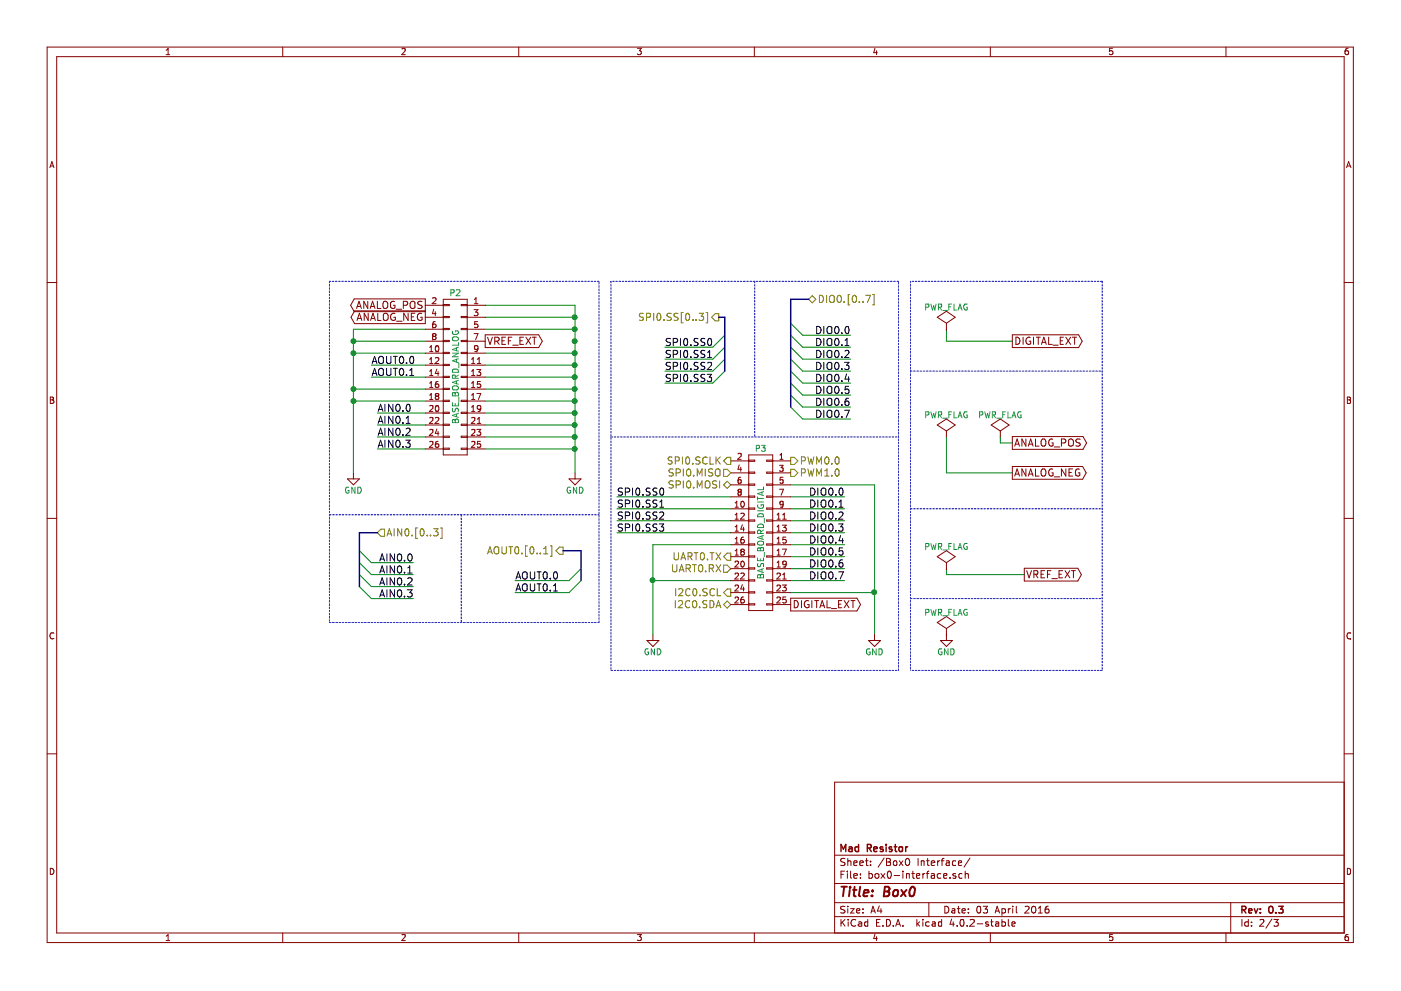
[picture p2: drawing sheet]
EESchema Schematic File Version 2
LIBS:conn
LIBS:breakout-cache
EELAYER 25 0
EELAYER END
$Descr A4 11693 8268
encoding utf-8
Sheet 2 3
Title "Box0"
Date "03 April 2016"
Rev "0.3"
Comp "Mad Resistor"
Comment1 ""
Comment2 ""
Comment3 ""
Comment4 ""
$EndDescr
Text HLabel 6000 2650 0    60   Output ~ 0
SPI0.SS[0..3]
Entry Wire Line
	5950 3200 6050 3100
Entry Wire Line
	5950 3100 6050 3000
Entry Wire Line
	5950 3000 6050 2900
Entry Wire Line
	5950 2900 6050 2800
Text Label 5550 2900 0    60   ~ 0
SPI0.SS0
Text Label 5550 3000 0    60   ~ 0
SPI0.SS1
Text Label 5550 3100 0    60   ~ 0
SPI0.SS2
Text Label 5550 3200 0    60   ~ 0
SPI0.SS3
Wire Wire Line
	5550 2900 5950 2900
Wire Wire Line
	5550 3000 5950 3000
Wire Wire Line
	5550 3100 5950 3100
Wire Wire Line
	5550 3200 5950 3200
Wire Bus Line
	6050 2650 6050 3100
Wire Bus Line
	6000 2650 6050 2650
Text HLabel 6100 3950 0    60   Input ~ 0
SPI0.MISO
Text HLabel 6100 4050 0    60   BiDi ~ 0
SPI0.MOSI
Text HLabel 6100 3850 0    60   Output ~ 0
SPI0.SCLK
Text HLabel 6600 3850 2    60   Output ~ 0
PWM0.0
Text HLabel 6600 3950 2    60   Output ~ 0
PWM1.0
Text HLabel 6100 5050 0    60   BiDi ~ 0
I2C0.SDA
Text HLabel 6100 4950 0    60   Output ~ 0
I2C0.SCL
Entry Wire Line
	6600 3400 6700 3500
Entry Wire Line
	6600 3300 6700 3400
Entry Wire Line
	6600 3200 6700 3300
Entry Wire Line
	6600 3100 6700 3200
Entry Wire Line
	6600 3000 6700 3100
Entry Wire Line
	6600 2900 6700 3000
Entry Wire Line
	6600 2800 6700 2900
Entry Wire Line
	6600 2700 6700 2800
Text HLabel 6750 2500 2    60   BiDi ~ 0
DIO0.[0..7]
Text Label 7100 3500 2    60   ~ 0
DIO0.7
Text Label 7100 3400 2    60   ~ 0
DIO0.6
Text Label 7100 3300 2    60   ~ 0
DIO0.5
Text Label 7100 3200 2    60   ~ 0
DIO0.4
Text Label 7100 3100 2    60   ~ 0
DIO0.3
Text Label 7100 3000 2    60   ~ 0
DIO0.2
Text Label 7100 2900 2    60   ~ 0
DIO0.1
Text Label 7100 2800 2    60   ~ 0
DIO0.0
Wire Wire Line
	6700 2800 7100 2800
Wire Wire Line
	7050 4150 6600 4150
Wire Wire Line
	7050 4250 6600 4250
Wire Wire Line
	7050 4350 6600 4350
Wire Wire Line
	7050 4450 6600 4450
Wire Wire Line
	7050 4550 6600 4550
Wire Wire Line
	7050 4650 6600 4650
Wire Wire Line
	7050 4750 6600 4750
Wire Wire Line
	7050 4850 6600 4850
Wire Wire Line
	6700 2900 7100 2900
Wire Wire Line
	6700 3000 7100 3000
Wire Wire Line
	6700 3100 7100 3100
Wire Wire Line
	6700 3200 7100 3200
Wire Wire Line
	6700 3300 7100 3300
Wire Wire Line
	6700 3400 7100 3400
Wire Wire Line
	6700 3500 7100 3500
Wire Bus Line
	6600 2500 6600 3400
Text HLabel 6100 4750 0    60   Input ~ 0
UART0.RX
Text HLabel 6100 4650 0    60   Output ~ 0
UART0.TX
Text HLabel 3150 4450 2    60   Input ~ 0
AIN0.[0..3]
Entry Wire Line
	3000 4600 3100 4700
Entry Wire Line
	3000 4700 3100 4800
Entry Wire Line
	3000 4800 3100 4900
Entry Wire Line
	3000 4900 3100 5000
Text Label 3450 4700 2    60   ~ 0
AIN0.0
Text Label 3450 4800 2    60   ~ 0
AIN0.1
Text Label 3450 4900 2    60   ~ 0
AIN0.2
Text Label 3450 5000 2    60   ~ 0
AIN0.3
Wire Bus Line
	3000 4450 3000 4900
Wire Bus Line
	3000 4450 3150 4450
Wire Wire Line
	3100 5000 3450 5000
Wire Wire Line
	3450 4900 3100 4900
Wire Wire Line
	3100 4800 3450 4800
Wire Wire Line
	3450 4700 3100 4700
Text HLabel 4700 4600 0    60   Output ~ 0
AOUT0.[0..1]
Entry Wire Line
	4850 4750 4750 4850
Entry Wire Line
	4850 4850 4750 4950
Text Label 4300 4850 0    60   ~ 0
AOUT0.0
Text Label 4300 4950 0    60   ~ 0
AOUT0.1
Wire Wire Line
	4300 4850 4750 4850
Wire Wire Line
	4300 4950 4750 4950
Wire Bus Line
	4850 4600 4850 4850
Wire Bus Line
	4850 4600 4700 4600
Text GLabel 6600 5050 2    60   Output ~ 0
DIGITAL_EXT
Wire Wire Line
	6100 4150 5150 4150
Wire Wire Line
	6100 4250 5150 4250
Wire Wire Line
	6100 4350 5150 4350
Wire Wire Line
	6100 4450 5150 4450
Text Label 5150 4150 0    60   ~ 0
SPI0.SS0
Text Label 5150 4250 0    60   ~ 0
SPI0.SS1
Text Label 5150 4350 0    60   ~ 0
SPI0.SS2
Text Label 5150 4450 0    60   ~ 0
SPI0.SS3
Wire Wire Line
	3550 3450 3150 3450
Wire Wire Line
	3550 3550 3150 3550
Wire Wire Line
	3550 3650 3150 3650
Wire Wire Line
	3550 3750 3150 3750
Text Label 3150 3450 0    60   ~ 0
AIN0.0
Text Label 3150 3550 0    60   ~ 0
AIN0.1
Text Label 3150 3650 0    60   ~ 0
AIN0.2
Text Label 3150 3750 0    60   ~ 0
AIN0.3
Wire Wire Line
	3550 3050 3100 3050
Wire Wire Line
	3550 3150 3100 3150
Text Label 3100 3050 0    60   ~ 0
AOUT0.0
Text Label 3100 3150 0    60   ~ 0
AOUT0.1
Text GLabel 3550 2550 0    60   Output ~ 0
ANALOG_POS
Text GLabel 3550 2650 0    60   Output ~ 0
ANALOG_NEG
Text GLabel 4050 2850 2    60   Output ~ 0
VREF_EXT
Wire Wire Line
	4050 2750 4800 2750
Wire Wire Line
	4800 2550 4800 3950
Connection ~ 4800 2850
Wire Wire Line
	4050 2950 4800 2950
Connection ~ 4800 2950
Wire Wire Line
	4050 3050 4800 3050
Connection ~ 4800 3050
Wire Wire Line
	4050 3150 4800 3150
Connection ~ 4800 3150
Wire Wire Line
	4050 3250 4800 3250
Connection ~ 4800 3250
Wire Wire Line
	4050 3350 4800 3350
Connection ~ 4800 3350
Wire Wire Line
	4050 3550 4800 3550
Connection ~ 4800 3550
Wire Wire Line
	4050 3650 4800 3650
Connection ~ 4800 3650
Wire Wire Line
	7300 4050 7300 5300
Wire Wire Line
	6600 4050 7300 4050
$Comp
L GND #PWR01
U 1 1
P 5450 5300
F 0 "#PWR01" H 5450 5050 50  0001 C CNN
F 1 "GND" H 5450 5150 50  0000 C CNN
F 2 "" H 5450 5300 60  0000 C CNN
F 3 "" H 5450 5300 60  0000 C CNN
	1    5450 5300
	1    0    0    -1  
$EndComp
$Comp
L GND #PWR02
U 1 1
P 7300 5300
F 0 "#PWR02" H 7300 5050 50  0001 C CNN
F 1 "GND" H 7300 5150 50  0000 C CNN
F 2 "" H 7300 5300 60  0000 C CNN
F 3 "" H 7300 5300 60  0000 C CNN
	1    7300 5300
	1    0    0    -1  
$EndComp
$Comp
L GND #PWR03
U 1 1
P 2950 3950
F 0 "#PWR03" H 2950 3700 50  0001 C CNN
F 1 "GND" H 2950 3800 50  0000 C CNN
F 2 "" H 2950 3950 60  0000 C CNN
F 3 "" H 2950 3950 60  0000 C CNN
	1    2950 3950
	1    0    0    -1  
$EndComp
$Comp
L GND #PWR04
U 1 1
P 4800 3950
F 0 "#PWR04" H 4800 3700 50  0001 C CNN
F 1 "GND" H 4800 3800 50  0000 C CNN
F 2 "" H 4800 3950 60  0000 C CNN
F 3 "" H 4800 3950 60  0000 C CNN
	1    4800 3950
	1    0    0    -1  
$EndComp
Wire Wire Line
	4050 3450 4800 3450
Connection ~ 4800 3450
Wire Wire Line
	3550 2950 2950 2950
Connection ~ 2950 2950
Wire Wire Line
	3550 3250 2950 3250
Connection ~ 2950 3250
Wire Wire Line
	3550 2750 2950 2750
$Comp
L PWR_FLAG #FLG05
U 1 1
P 8350 3650
F 0 "#FLG05" H 8350 3745 50  0001 C CNN
F 1 "PWR_FLAG" H 8350 3830 50  0000 C CNN
F 2 "" H 8350 3650 60  0000 C CNN
F 3 "" H 8350 3650 60  0000 C CNN
	1    8350 3650
	1    0    0    -1  
$EndComp
Text GLabel 8450 3700 2    60   Output ~ 0
ANALOG_POS
Text GLabel 8450 3950 2    60   Output ~ 0
ANALOG_NEG
$Comp
L PWR_FLAG #FLG06
U 1 1
P 7900 3650
F 0 "#FLG06" H 7900 3745 50  0001 C CNN
F 1 "PWR_FLAG" H 7900 3830 50  0000 C CNN
F 2 "" H 7900 3650 60  0000 C CNN
F 3 "" H 7900 3650 60  0000 C CNN
	1    7900 3650
	1    0    0    -1  
$EndComp
Wire Wire Line
	8450 3950 7900 3950
Wire Wire Line
	7900 3950 7900 3650
Wire Wire Line
	8450 3700 8350 3700
Wire Wire Line
	8350 3700 8350 3650
Text GLabel 8550 4800 2    60   Output ~ 0
VREF_EXT
Wire Wire Line
	8550 4800 7900 4800
Wire Wire Line
	7900 4800 7900 4750
$Comp
L PWR_FLAG #FLG07
U 1 1
P 7900 4750
F 0 "#FLG07" H 7900 4845 50  0001 C CNN
F 1 "PWR_FLAG" H 7900 4930 50  0000 C CNN
F 2 "" H 7900 4750 60  0000 C CNN
F 3 "" H 7900 4750 60  0000 C CNN
	1    7900 4750
	1    0    0    -1  
$EndComp
Text GLabel 8450 2850 2    60   Output ~ 0
DIGITAL_EXT
Wire Wire Line
	8450 2850 7900 2850
Wire Wire Line
	7900 2850 7900 2750
$Comp
L PWR_FLAG #FLG08
U 1 1
P 7900 2750
F 0 "#FLG08" H 7900 2845 50  0001 C CNN
F 1 "PWR_FLAG" H 7900 2930 50  0000 C CNN
F 2 "" H 7900 2750 60  0000 C CNN
F 3 "" H 7900 2750 60  0000 C CNN
	1    7900 2750
	1    0    0    -1  
$EndComp
Wire Notes Line
	2750 2350 2750 5200
Wire Notes Line
	2750 5200 5000 5200
Wire Notes Line
	5000 5200 5000 2350
Wire Notes Line
	5000 2350 2750 2350
Wire Notes Line
	2750 4300 5000 4300
Wire Notes Line
	3850 4300 3850 5200
Text Label 7050 4150 2    60   ~ 0
DIO0.0
Text Label 7050 4250 2    60   ~ 0
DIO0.1
Text Label 7050 4350 2    60   ~ 0
DIO0.2
Text Label 7050 4450 2    60   ~ 0
DIO0.3
Text Label 7050 4550 2    60   ~ 0
DIO0.4
Text Label 7050 4650 2    60   ~ 0
DIO0.5
Text Label 7050 4750 2    60   ~ 0
DIO0.6
Text Label 7050 4850 2    60   ~ 0
DIO0.7
Wire Bus Line
	6600 2500 6750 2500
Wire Notes Line
	7500 5600 7500 2350
Wire Notes Line
	7500 2350 5100 2350
Wire Notes Line
	5100 2350 5100 5600
Wire Notes Line
	5100 5600 7500 5600
Wire Notes Line
	5100 3650 7500 3650
Wire Notes Line
	6300 2350 6300 3650
Wire Notes Line
	7600 2350 7600 5600
Wire Notes Line
	7600 5000 9200 5000
Wire Notes Line
	9200 2350 9200 5600
Wire Notes Line
	9200 2350 7600 2350
Wire Notes Line
	7600 3100 9200 3100
Wire Notes Line
	7600 4250 9200 4250
Wire Wire Line
	2950 2750 2950 3950
Wire Wire Line
	4050 2550 4800 2550
Connection ~ 4800 2750
Wire Wire Line
	4050 2650 4800 2650
Connection ~ 4800 2650
$Comp
L PWR_FLAG #FLG09
U 1 1
P 7900 5300
F 0 "#FLG09" H 7900 5395 50  0001 C CNN
F 1 "PWR_FLAG" H 7900 5480 50  0000 C CNN
F 2 "" H 7900 5300 60  0000 C CNN
F 3 "" H 7900 5300 60  0000 C CNN
	1    7900 5300
	1    0    0    -1  
$EndComp
$Comp
L GND #PWR010
U 1 1
P 7900 5300
F 0 "#PWR010" H 7900 5050 50  0001 C CNN
F 1 "GND" H 7900 5150 50  0000 C CNN
F 2 "" H 7900 5300 60  0000 C CNN
F 3 "" H 7900 5300 60  0000 C CNN
	1    7900 5300
	1    0    0    -1  
$EndComp
Wire Notes Line
	9200 5600 7600 5600
Wire Wire Line
	6100 4850 5450 4850
Wire Wire Line
	5450 4550 5450 5300
$Comp
L CONN_02X13 P3
U 1 1
P 6350 4450
F 0 "P3" H 6350 5150 50  0000 C CNN
F 1 "BASE_BOARD_DIGITAL" V 6350 4450 50  0000 C CNN
F 2 "Pin_Headers:Pin_Header_Straight_2x13" H 6350 3300 50  0001 C CNN
F 3 "" H 6350 3300 50  0000 C CNN
	1    6350 4450
	-1   0    0    -1  
$EndComp
Wire Wire Line
	6600 4950 7300 4950
Connection ~ 7300 4950
Wire Wire Line
	6100 4550 5450 4550
Connection ~ 5450 4850
$Comp
L CONN_02X13 P2
U 1 1
P 3800 3150
F 0 "P2" H 3800 3850 50  0000 C CNN
F 1 "BASE_BOARD_ANALOG" V 3800 3150 50  0000 C CNN
F 2 "Pin_Headers:Pin_Header_Straight_2x13" H 3800 2000 50  0001 C CNN
F 3 "" H 3800 2000 50  0000 C CNN
	1    3800 3150
	-1   0    0    -1  
$EndComp
Wire Wire Line
	3550 3350 2950 3350
Connection ~ 2950 3350
Wire Wire Line
	3550 2850 2950 2850
Connection ~ 2950 2850
Wire Wire Line
	4050 3750 4800 3750
Connection ~ 4800 3750
$EndSCHEMATC
